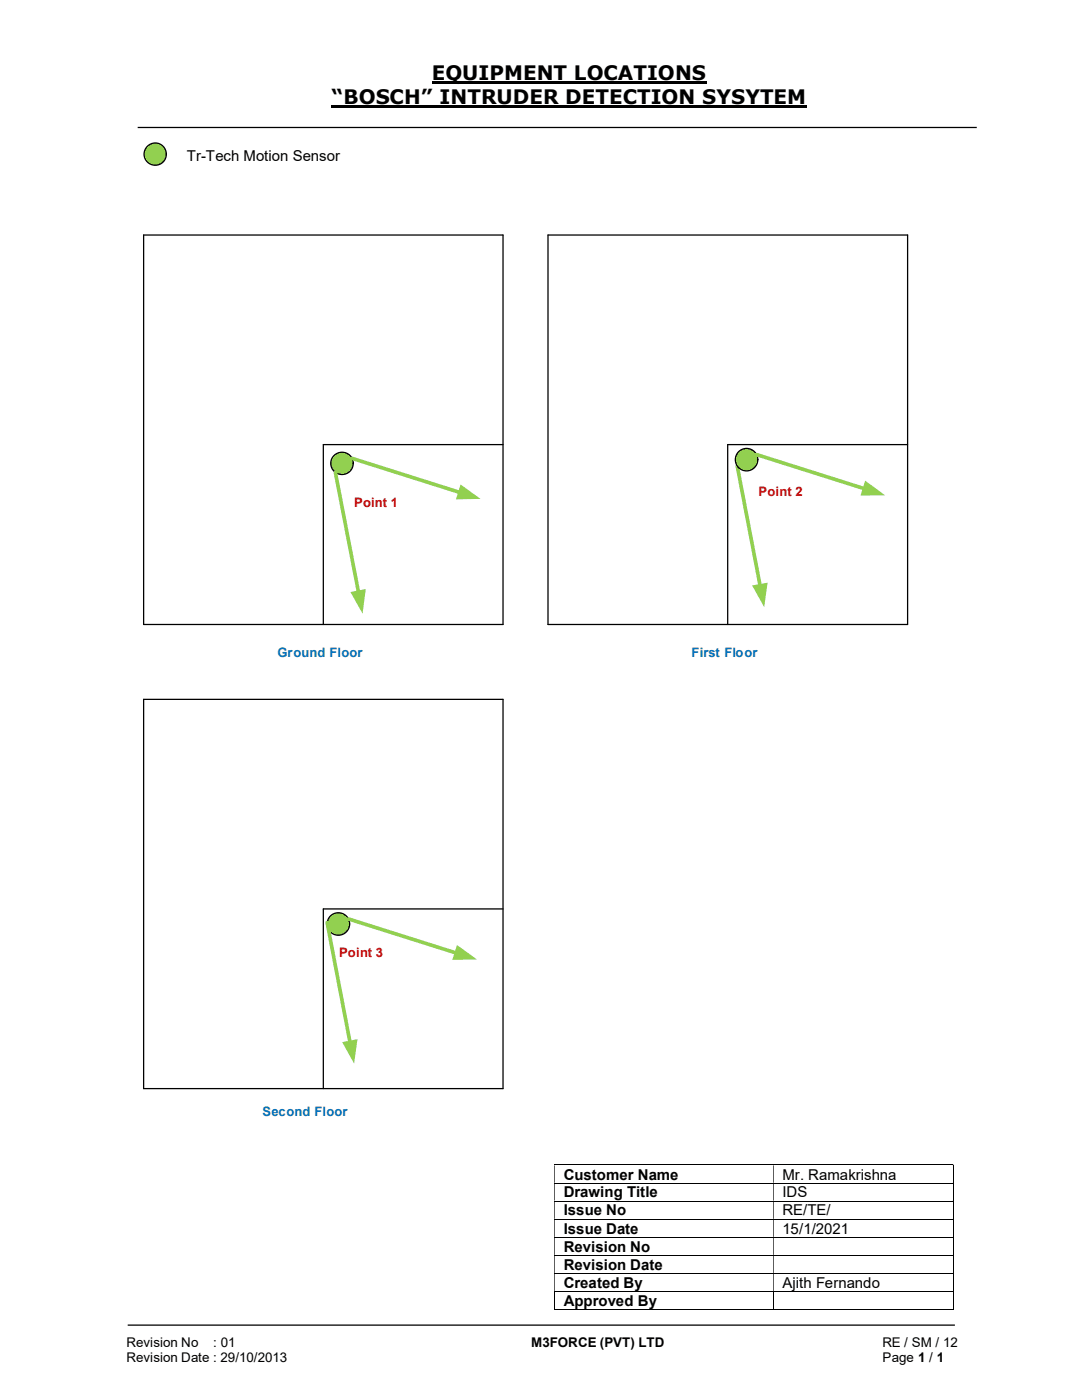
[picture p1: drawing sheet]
<svg xmlns="http://www.w3.org/2000/svg" width="216mm" height="279mm" viewBox="0 0 216 279" stroke-linecap="round" stroke-linejoin="round" font-family="sans-serif">
<path d="M86.1 16.5h54.9M66.2 21.3h94.8" fill="none" stroke="#000" stroke-width=".42"/>
<path d="M27.5 25.4h167.4M25.5 264.5h165" fill="none" stroke="#000" stroke-width=".25"/>
<g fill="none" stroke="#000" stroke-width=".2">
<path d="M110.6 232.5h79.5M110.6 236.1h79.5M110.6 239.7h79.5M190.2 232.6v3.5M190.2 236.2v3.4M190.2 239.8v3.4M110.6 243.3h79.5M110.6 246.9h79.5M110.6 250.5h79.5M110.6 254.1h79.5M110.6 257.7h79.5M110.7 257.8v3.6"/>
<path d="M154.3 257.8v3.6M190.2 243.4v3.4M190.2 247v3.4M190.2 250.6v3.4M190.2 254.2v3.4M190.2 257.8v3.6M110.6 261.3h43.7M154.4 261.3h35.7"/>
</g>
<g fill="#000">
<path d="M190.1 232.4h.2v.2h-.2zM110.6 232.6h.1v3.5h-.1zM154.3 232.6h.1v3.5h-.1z" fill-rule="evenodd"/>
<path d="M190.1 236.1h.2v.1h-.2zM110.6 236.2h.1v3.4h-.1zM154.3 236.2h.1v3.4h-.1z" fill-rule="evenodd"/>
<path d="M190.1 239.6h.2v.2h-.2zM110.6 239.8h.1v3.4h-.1zM154.3 239.8h.1v3.4h-.1z" fill-rule="evenodd"/>
<path d="M190.1 243.2h.2v.2h-.2zM110.6 243.4h.1v3.4h-.1zM154.3 243.4h.1v3.4h-.1z" fill-rule="evenodd"/>
<path d="M190.1 246.8h.2v.2h-.2zM110.6 247h.1v3.4h-.1zM154.3 247h.1v3.4h-.1z" fill-rule="evenodd"/>
<path d="M190.1 250.4h.2v.2h-.2zM110.6 250.6h.1v3.4h-.1zM154.3 250.6h.1v3.4h-.1z" fill-rule="evenodd"/>
<path d="M190.1 254h.2v.2h-.2zM110.6 254.2h.1v3.4h-.1zM154.3 254.2h.1v3.4h-.1z" fill-rule="evenodd"/>
</g>
<path d="M190.1 257.6h.2v.2h-.2zM190.1 261.3h.2v.1h-.2z" fill="#000"/>
<circle cx="31" cy="30.8" r="2.22" fill="#92d050"/>
<circle cx="31" cy="30.8" r="2.22" fill="none" stroke="#000" stroke-width=".25"/>
<path d="M147.1 93l4.6 23.9" fill="none" stroke="#92d050" stroke-width=".72"/>
<path d="M150.1 116.8l3.1-.5-.7 4.9z" fill="#92d050"/>
<path d="M28.7 46.9h71.7v77.7h-71.7zM109.3 46.9h71.8v77.7h-71.8zM100.4 88.7h-35.9v35.9M181.1 88.7h-35.9v35.9M28.7 139.6h71.7v77.7h-71.7zM100.4 181.4h-35.9v35.9" fill="none" stroke="#000" stroke-width=".25"/>
<circle cx="68.3" cy="92.5" r="2.23" fill="#92d050"/>
<circle cx="68.3" cy="92.5" r="2.23" fill="none" stroke="#000" stroke-width=".25"/>
<circle cx="149" cy="91.7" r="2.25" fill="#92d050"/>
<circle cx="149" cy="91.7" r="2.25" fill="none" stroke="#000" stroke-width=".25"/>
<circle cx="67.5" cy="184.4" r="2.25" fill="#92d050"/>
<circle cx="67.5" cy="184.4" r="2.25" fill="none" stroke="#000" stroke-width=".25"/>
<path d="M66.9 94.3l4.6 23.9" fill="none" stroke="#92d050" stroke-width=".72"/>
<path d="M69.9 118.2l3.1-.6-.7 4.9z" fill="#92d050"/>
<path d="M65.3 184.1l4.5 24" fill="none" stroke="#92d050" stroke-width=".72"/>
<path d="M68.3 208l3-.6-.6 4.9z" fill="#92d050"/>
<path d="M70.3 91.5l21.5 6.8" fill="none" stroke="#92d050" stroke-width=".72"/>
<path d="M91.9 96.7l4 2.9-4.9 .1z" fill="#92d050"/>
<path d="M151 90.7l21.5 6.8" fill="none" stroke="#92d050" stroke-width=".72"/>
<path d="M172.6 95.9l4 2.9-4.9 .1z" fill="#92d050"/>
<path d="M69.5 183.4l21.6 6.8" fill="none" stroke="#92d050" stroke-width=".72"/>
<path d="M91.2 188.6l4 2.9-4.9 .1z" fill="#92d050"/>
<g font-size="4">
<text x="86.1" y="16">EQUIPMENT LOCATIONS</text>
<text x="66.2" y="20.8">“BOSCH” INTRUDER DETECTION SYSYTEM</text>
</g>
<g font-size="3">
<text x="37.3" y="32.1">Tr-Tech Motion Sensor</text>
<text x="112.5" y="235.4">Customer Name</text>
<text x="112.5" y="239">Drawing Title</text>
<text x="156.1" y="235.4">Mr. Ramakrishna</text>
<text x="156.1" y="239">IDS</text>
<text x="112.5" y="242.6">Issue No</text>
<text x="156.1" y="242.6">RE/TE/</text>
<text x="112.5" y="246.2">Issue Date</text>
<text x="112.5" y="249.8">Revision No</text>
<text x="156.1" y="246.2">15/1/2021</text>
<text x="112.5" y="253.4">Revision Date</text>
<text x="112.5" y="257">Created By</text>
<text x="156.1" y="257">Ajith Fernando</text>
<text x="112.5" y="260.6">Approved By</text>
</g>
<g font-size="2.7">
<text x="25.2" y="268.8">Revision No</text>
<text x="42.6" y="268.8">: 01</text>
<text x="106" y="268.8">M3FORCE (PVT) LTD</text>
<text x="176.1" y="268.8">RE / SM / 12</text>
<text x="25.2" y="271.8">Revision Date : 29/10/2013</text>
<text x="176.1" y="271.8">Page 1 / 1</text>
</g>
<g font-size="2.6" fill="#c00000">
<text x="70.7" y="101.3">Point 1</text>
<text x="151.3" y="98.9">Point 2</text>
<text x="67.6" y="190.9">Point 3</text>
</g>
<g font-size="2.6" fill="#0070c0">
<text x="55.4" y="131.2">Ground Floor</text>
<text x="138" y="131.2">First Floor</text>
<text x="52.4" y="222.6">Second Floor</text>
</g>
</svg>
